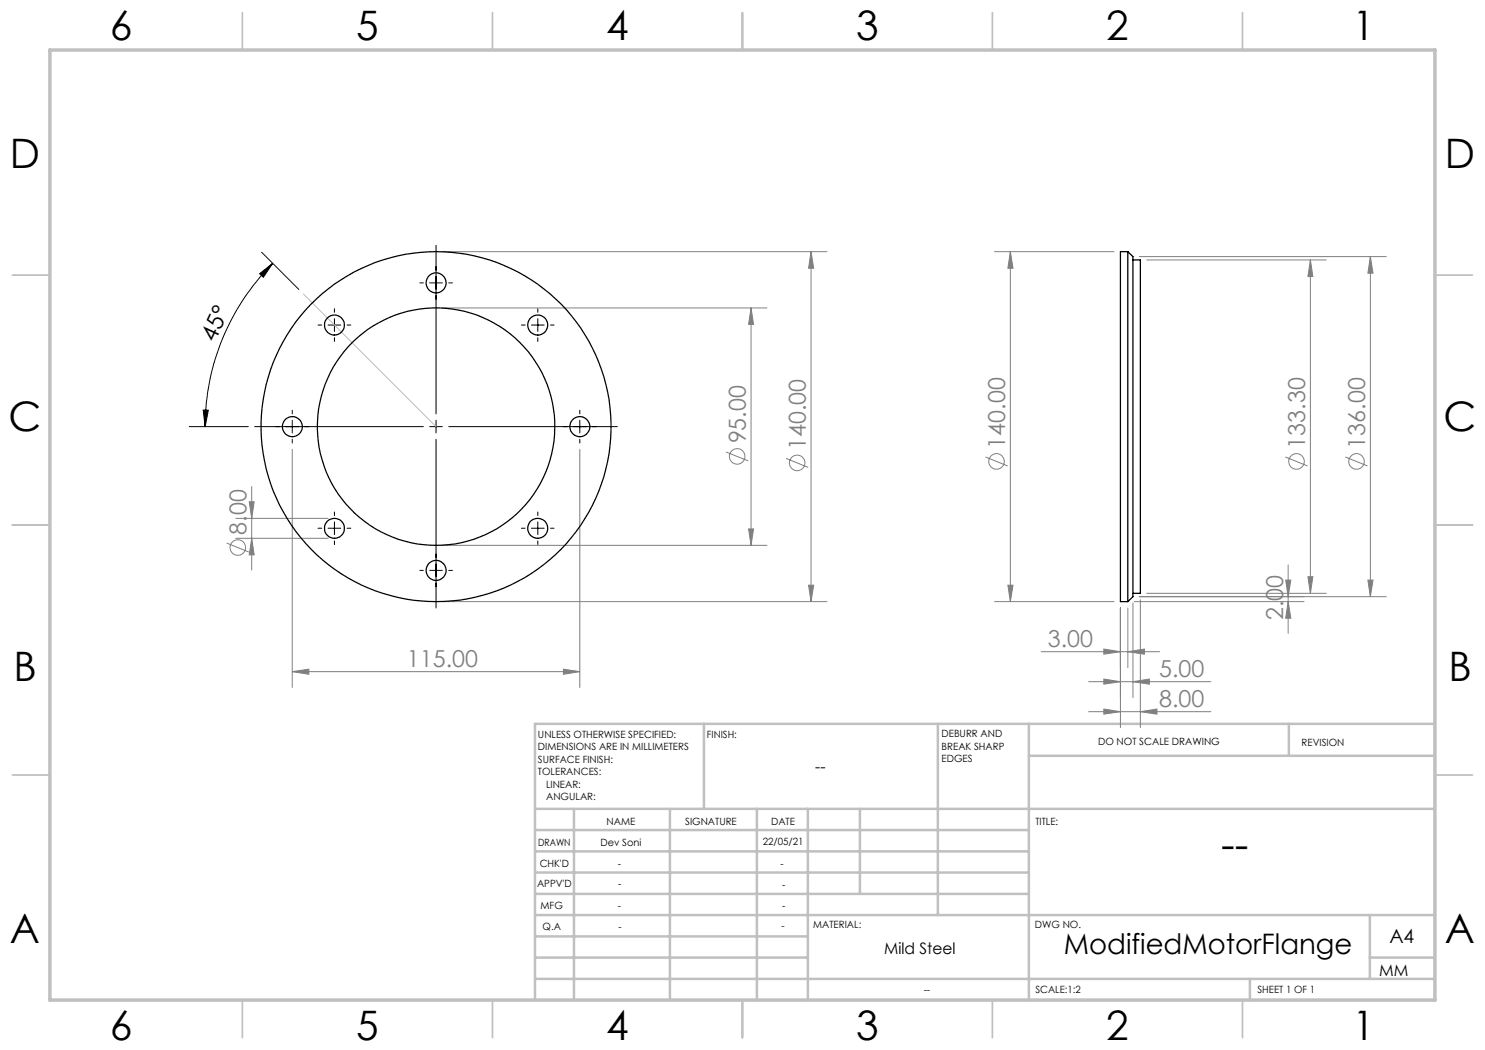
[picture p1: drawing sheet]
<svg xmlns="http://www.w3.org/2000/svg" width="297mm" height="210mm" viewBox="0 0 297 210" stroke-linecap="round" stroke-linejoin="round" font-family="sans-serif">
<g fill="none" stroke="#808080" stroke-width=".2">
<path d="M88.5 50.3h76.9M162.2 50.3l.5 3.3h-1zM162.2 50.3v70M198.9 50.3h23.9M202.1 50.3v70M202.1 50.3l.5 3.3h-1zM227.9 51.3h49.3M229.3 52h36M262.1 52l.5 3.3h-1zM262.1 52v66.7M274.1 51.3v68M274.1 51.3l.5 3.3h-1z"/>
<path d="M88.5 61.6h64.9M150.2 61.6l.5 3.3h-1zM150.2 61.6v47.5M50.3 97.3v16.7M58.5 89.9v47.6M116 89.9v47.6M145.2 90.4l4.4 1.8M157.2 91.7l4.4 1.8M197.1 91.4l4.4 1.8M257.1 91.4l4.4 1.8M269.1 91.4l4.4 1.8M45.3 108.6l4.5 1.8"/>
<path d="M47.2 103.7h18.4M47.2 107.7h18.4M49.8 100.4h1l-.5 3.3zM50.3 107.7l.5 3.3h-1zM88.5 109.1h64.9M149.7 105.8h1l-.5 3.3zM161.7 117h1l-.5 3.3zM201.6 117h1l-.5 3.3zM228.1 119.9v25.6M229.3 118.7h36M257.1 116h1.1l-.6 3.3zM257.6 113v13.7"/>
<path d="M261.6 115.3h1l-.5 3.4zM273.6 116h1l-.5 3.3zM277.2 119.3h-49.3M58.5 134.3l3.3-.5v1.1zM58.5 134.3h57.5M88.5 120.3h76.9M112.7 133.8l3.3 .5-3.3 .6zM198.9 120.3h23.9M208.2 130.3h23.7M217.7 136.3h24.5M220.8 129.8l3.3 .5-3.3 .5zM220.8 135.8l3.3 .5-3.3 .5z"/>
<path d="M224.1 121.6v23.9M225.6 130.3l3.3-.5v1zM225.6 121.6v11.9M226.6 136.3l3.3-.5v1zM226.6 120.6v18.9M226.8 120.3h34M257.6 120.3l.6 3.3h-1.1zM217.7 142.3h24.5M220.8 141.8l3.3 .5-3.3 .5zM228.1 142.3l3.3-.5v1z"/>
<circle cx="147.4" cy="91.3" r="1.56"/>
<circle cx="159.4" cy="92.6" r="1.56"/>
<circle cx="199.3" cy="92.3" r="1.55"/>
<circle cx="259.3" cy="92.3" r="1.56"/>
<circle cx="271.3" cy="92.3" r="1.56"/>
<circle cx="47.6" cy="109.5" r="1.56"/>
</g>
<g fill="none" stroke="#000" stroke-width=".2">
<path d="M51.9 54.7l2.6-2-1.8 2.7zM52.3 50.4l7.5 7.5M54.5 52.7a46.3 46.3 0 0 0-13.5 32.6M84 56.6h.7M85.9 56.6h2.6M87.2 49.1v33.7M89.7 56.6h.8M63.6 65h.7M65.6 65h2.6M66.9 61.7v.8M66.9 63.7v2.6M66.9 67.5v.8"/>
<path d="M69.4 65h.8M104.3 65h.7M106.3 65h2.5M107.6 61.7v.8M107.6 63.7v2.6M107.6 67.5v.8M110.1 65h.7M37.9 85.3h11.8M40.6 82h1.1l-.7 3.3zM50.9 85.3h33.8M58.5 82v.8M58.5 84.1v2.5"/>
<path d="M58.5 87.9v.7M85.9 85.3h2.6M87.2 84.1v2.5M87.2 87.9v33.7M89.7 85.3h33.8M116 82v.8M116 84.1v2.5M116 87.9v.7M63.6 105.6h.7M65.6 105.6h2.6M66.9 102.4v.7M66.9 104.4v2.5"/>
<path d="M66.9 108.2v.7M69.4 105.6h.8M84 114.1h.7M85.9 114.1h2.6M89.7 114.1h.8M104.3 105.6h.7M106.3 105.6h2.5M107.6 102.4v.7M107.6 104.4v2.5M107.6 108.2v.7M110.1 105.6h.7"/>
</g>
<path d="M60.7 58.8l26.5 26.5" fill="none" stroke="#c0c0c0" stroke-width=".2"/>
<g fill="none" stroke="#c0c0c0" stroke-width=".35">
<path d="M48.5 2.5v7.5M98.5 2.5v7.5M148.5 2.5v7.5M198.5 2.5v7.5M248.5 2.5v7.5M2.5 55h7.5M287 55h7.5M2.5 105h7.5M287 105h7.5M2.5 155h7.5M287 155h7.5M48.5 200v7.5"/>
<path d="M98.5 200v7.5M148.5 200v7.5M198.5 200v7.5M248.5 200v7.5"/>
</g>
<g fill="none" stroke="#c0c0c0" stroke-width=".5">
<path d="M140.8 144.8v17M187.6 144.8v38.2M205.8 144.8v55.2M205.8 151.2h81.2M257.8 144.8v6.4M287 144.8h-180v55.2M107 161.8h180M107 178.8h98.8M107 174.5h98.8M107 170.3h98.8M107 166h98.8M114.8 161.8v38.2"/>
<path d="M134 161.8v38.2M151.4 161.8v38.2M161.6 161.8v38.2M172 161.8v17M107 195.8h180M107 191.5h54.6M107 187.3h54.6M107 183h180M250 195.8v4.2M274 191.5h13M274 183v12.8"/>
</g>
<path d="M10 10h277v190h-277z" fill="none" stroke="#c0c0c0" stroke-width=".7"/>
<path d="M51.9 54.7l2.6-2-1.8 2.7zM40.6 82h1.1l-.7 3.3z" fill="#000"/>
<g fill="#808080">
<path d="M58.5 134.3l3.3-.5v1.1zM112.7 133.8l3.3 .5-3.3 .6zM220.8 129.8l3.3 .5-3.3 .5zM225.6 130.3l3.3-.5v1zM220.8 135.8l3.3 .5-3.3 .5zM226.6 136.3l3.3-.5v1zM220.8 141.8l3.3 .5-3.3 .5zM228.1 142.3l3.3-.5v1z"/>
<path d="M201.6 117h1l-.5 3.3zM202.1 50.3l.5 3.3h-1zM257.6 120.3l.6 3.3h-1.1zM257.1 116h1.1l-.6 3.3z"/>
<path d="M162.2 50.3l.5 3.3h-1zM161.7 117h1l-.5 3.3zM150.2 61.6l.5 3.3h-1zM149.7 105.8h1l-.5 3.3zM49.8 100.4h1l-.5 3.3zM50.3 107.7l.5 3.3h-1zM262.1 52l.5 3.3h-1zM261.6 115.3h1l-.5 3.4zM274.1 51.3l.5 3.3h-1zM273.6 116h1l-.5 3.3z"/>
</g>
<g fill="none" stroke="#000" stroke-width=".25">
<path d="M225.6 50.3l1 1v68l-1 1M225.6 50.3v70M225.6 50.3h-1.5v70h1.5M226.6 52h1.5v66.7h-1.5"/>
<circle cx="87.2" cy="56.6" r="2"/>
<circle cx="66.9" cy="65" r="2"/>
<circle cx="107.5" cy="65" r="2"/>
<circle cx="58.5" cy="85.3" r="2"/>
<circle cx="87.2" cy="85.3" r="23.8"/>
<circle cx="87.2" cy="85.3" r="35"/>
<circle cx="116" cy="85.3" r="2"/>
<circle cx="66.9" cy="105.7" r="2"/>
<circle cx="87.2" cy="114.1" r="2"/>
<circle cx="107.5" cy="105.7" r="2"/>
</g>
<text font-size="8.5" x="244.3" y="171.8">--</text>
<g font-size="8.1">
<text x="22" y="8">6</text>
<text x="71.2" y="8">5</text>
<text x="121.2" y="8">4</text>
<text x="171.3" y="8">3</text>
<text x="221.3" y="8">2</text>
<text x="270.5" y="8">1</text>
<text x="2" y="33.6">D</text>
<text x="289" y="33.6">D</text>
<text x="1.7" y="86.1">C</text>
<text x="288.7" y="86.1">C</text>
<text x="2.7" y="136.1">B</text>
<text x="289.7" y="136.1">B</text>
<text x="2" y="188.6">A</text>
<text x="289" y="188.6">A</text>
<text x="22" y="208">6</text>
<text x="71.2" y="208">5</text>
<text x="121.2" y="208">4</text>
<text x="171.3" y="208">3</text>
<text x="221.3" y="208">2</text>
<text x="270.5" y="208">1</text>
</g>
<text font-size="5.6" x="212.8" y="190.9">ModifiedMotorFlange</text>
<text font-size="4.7" x="43" y="68.5" transform="rotate(-65 43 68.5)">45°</text>
<g font-size="4.7" fill="#808080">
<text x="149.2" y="88.7" transform="rotate(-90 149.2 88.7)">95.00</text>
<text x="161.2" y="90" transform="rotate(-90 161.2 90)">140.00</text>
<text x="201" y="89.7" transform="rotate(-90 201 89.7)">140.00</text>
<text x="261" y="89.7" transform="rotate(-90 261 89.7)">133.30</text>
<text x="273" y="89.7" transform="rotate(-90 273 89.7)">136.00</text>
<text x="49.3" y="106.9" transform="rotate(-90 49.3 106.9)">8.00</text>
<text x="256.7" y="124.1" transform="rotate(-90 256.7 124.1)">2.00</text>
<text x="209.6" y="129.3">3.00</text>
<text x="81.4" y="133.3">115.00</text>
<text x="231.8" y="135.3">5.00</text>
<text x="231.8" y="141.3">8.00</text>
</g>
<text font-size="3.9" x="277.9" y="188.5">A4</text>
<g font-size="3.2">
<text x="163" y="154.4">--</text>
<text x="176.8" y="190.9">Mild Steel</text>
<text x="275.9" y="195.1">MM</text>
</g>
<g font-size="2">
<text x="107.6" y="147.6">UNLESS OTHERWISE SPECIFIED:</text>
<text x="141.4" y="147.6">FINISH:</text>
<text x="188.3" y="147.5">DEBURR AND</text>
<text x="188.3" y="150">BREAK SHARP</text>
<text x="219.6" y="149">DO NOT SCALE DRAWING</text>
<text x="260.3" y="149.2">REVISION</text>
<text x="107.6" y="150.1">DIMENSIONS ARE IN MILLIMETERS</text>
<text x="107.6" y="152.6">SURFACE FINISH:</text>
<text x="107.6" y="155.1">TOLERANCES:</text>
<text x="188.3" y="152.5">EDGES</text>
<text x="109.2" y="157.6">LINEAR:</text>
<text x="109.2" y="160.1">ANGULAR:</text>
<text x="121.3" y="165">NAME</text>
<text x="137" y="164.9">SIGNATURE</text>
<text x="154.2" y="164.9">DATE</text>
<text x="207.1" y="164.9">TITLE:</text>
<text x="107.6" y="169.1">DRAWN</text>
<text x="107.9" y="173.3">CHK'D</text>
<text x="120.1" y="169.1">Dev Soni</text>
<text x="123.6" y="173.3">-</text>
<text x="152.5" y="168.9">22/05/21</text>
<text x="156.1" y="173.3">-</text>
<text x="107.4" y="177.4">APPV'D</text>
<text x="123.7" y="177.4">-</text>
<text x="156.4" y="177.6">-</text>
<text x="108.1" y="181.8">MFG</text>
<text x="108.5" y="186">Q.A</text>
<text x="123.6" y="181.8">-</text>
<text x="123.7" y="186">-</text>
<text x="156.3" y="185.9">-</text>
<text x="156.5" y="181.7">-</text>
<text x="162.6" y="185.5">MATERIAL:</text>
<text x="207" y="185.5">DWG NO.</text>
<text x="184.7" y="198.5">--</text>
<text x="207.1" y="198.6">SCALE:1:2</text>
<text x="251.5" y="198.6">SHEET 1 OF 1</text>
</g>
</svg>
